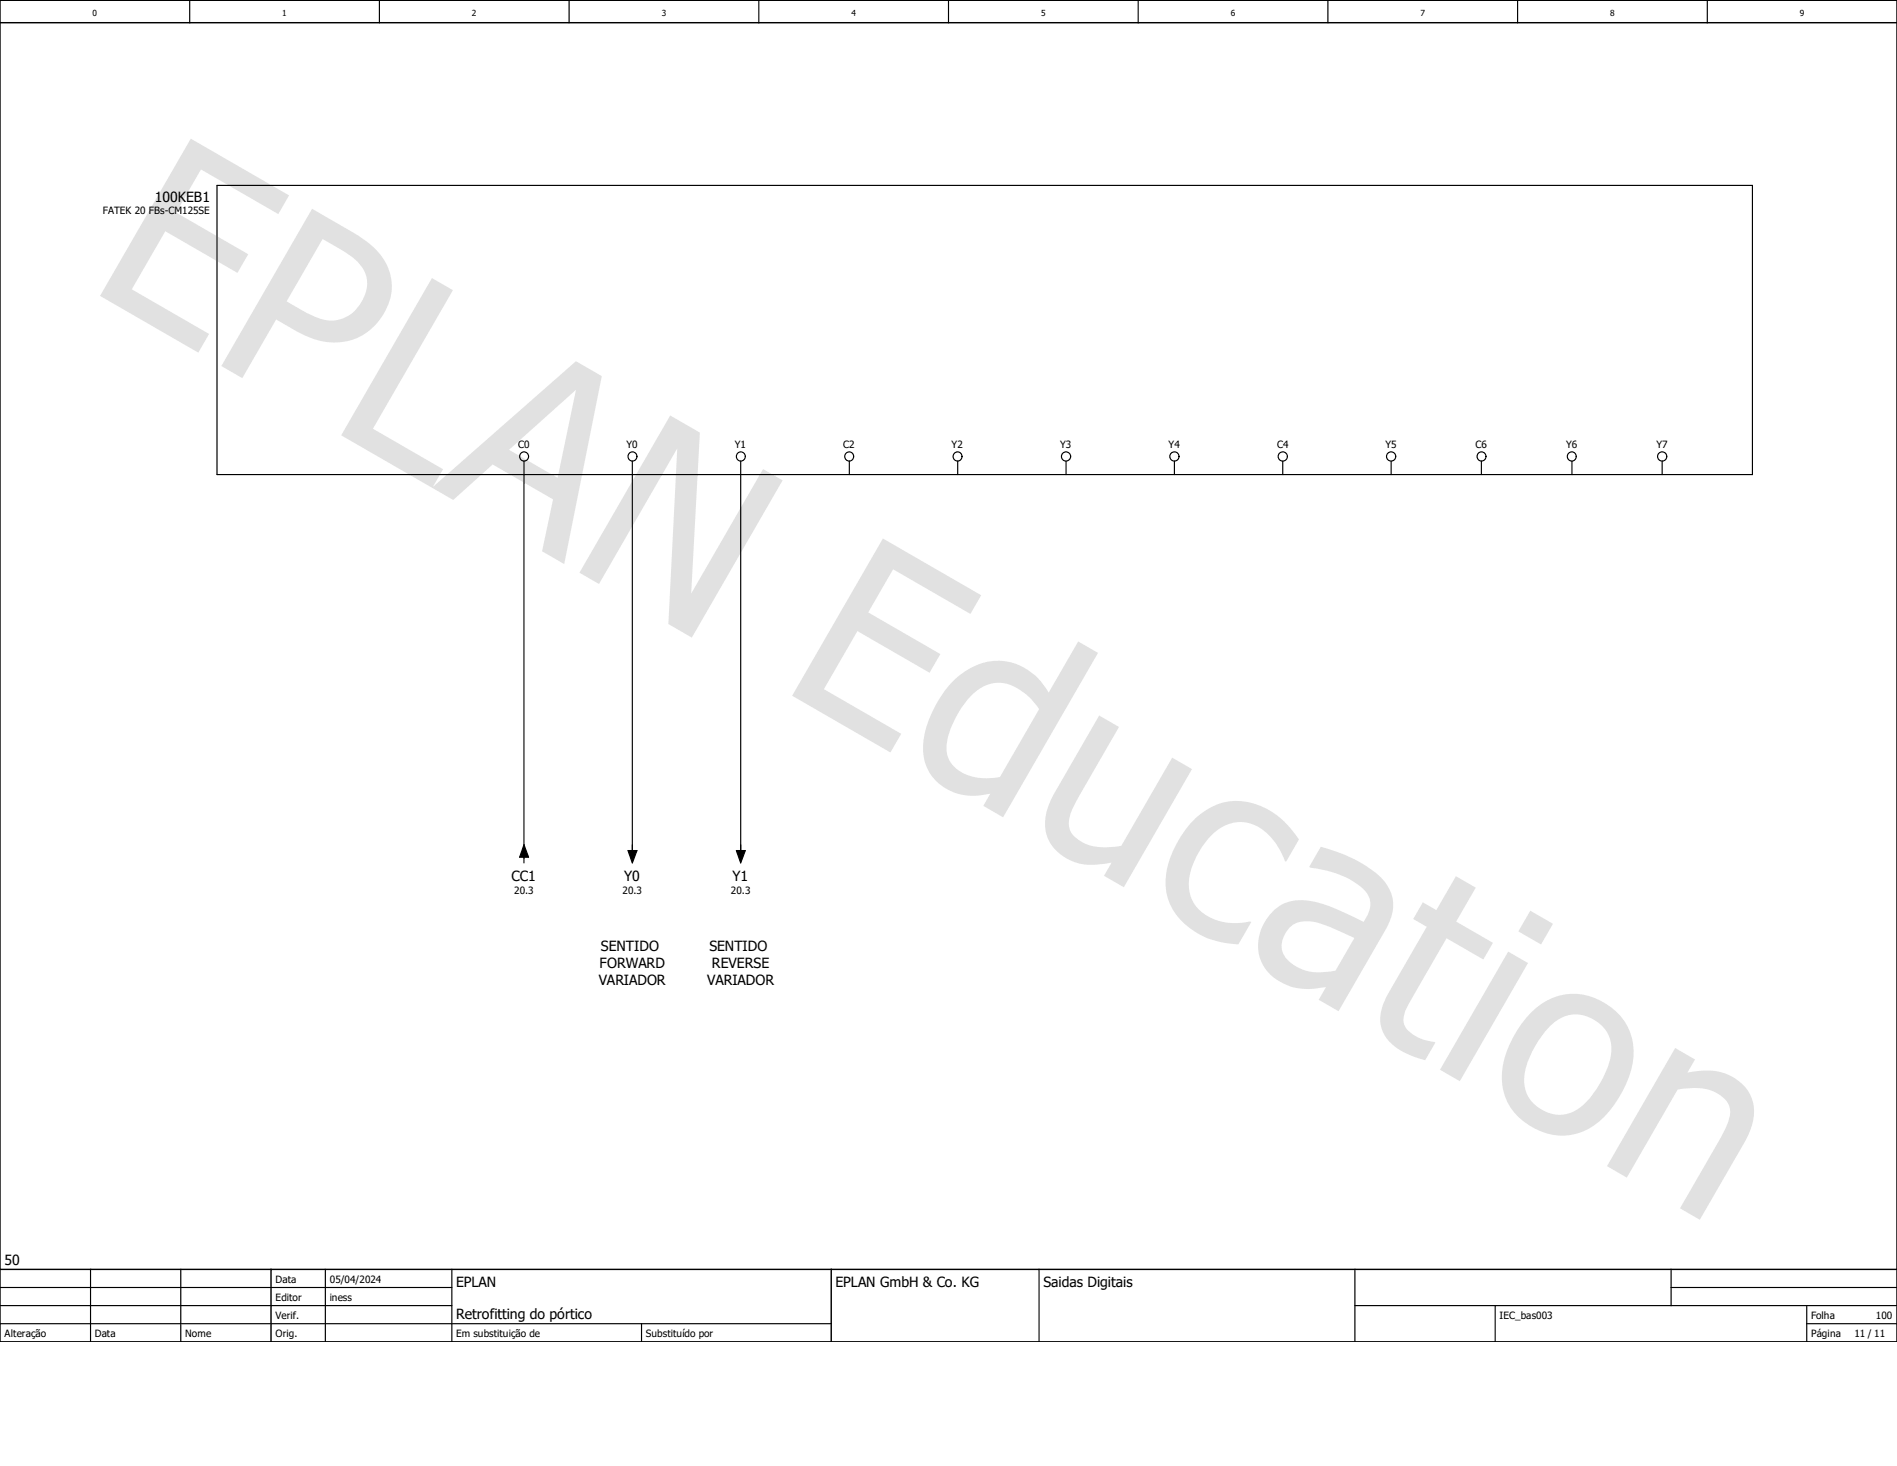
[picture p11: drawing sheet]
<svg xmlns="http://www.w3.org/2000/svg" width="279mm" height="216mm" viewBox="0 0 279 216" stroke-linecap="round" stroke-linejoin="round" font-family="sans-serif">
<path d="M197.7 -.1l-197.7 197.7M0 169.2l40.1 28.4M0 197.5v.1" fill="none" stroke="#fff" stroke-width=".15"/>
<g fill="none" stroke="#000" stroke-width=".17">
<path d="M27.9 0v3.3M55.9 0v3.3M83.8 0v3.3M111.8 0v3.3M139.7 0v3.3M167.6 0v3.3M195.6 0v3.3M223.5 0v3.3M251.5 0v3.3M0 194.9h122.4M0 192.3h66.5M0 189.6h66.5"/>
<path d="M13.3 186.9v10.7M26.6 186.9v10.7M47.9 186.9v10.7M66.5 186.9v10.7M94.5 194.9v2.7M153 186.9v10.7M199.6 192.3h79.8M199.6 186.9v10.7M220.2 192.3v5.3M246.1 189.6h33.3M246.1 186.9v5.4M266.1 194.9h13.3"/>
<path d="M266.1 192.3v5.3"/>
</g>
<path d="M0 3.3h279.4M0 0h279.4v197.6h-279.4zM0 186.9h279.4M39.9 186.9v10.7M122.4 186.9v10.7" fill="none" stroke="#000" stroke-width=".21"/>
<path d="M28.1 20.4l14.5 8.4-1.6 2.7-11.4-6.5-3.7 6.3 10.7 6.1-1.6 2.8-10.7-6.1-4.9 8.5 11.4 6.6-1.6 2.7-14.5-8.3zM46 30.7l5.8 3.4a11.4 11.4 0 0 1 5.4 5.5 7.7 7.7 0 0 1-1.6 8 8.5 8.5 0 0 1-10.3 2l-1.3-.7-3.3-1.8-5 8.6-3.1-1.8zM47.5 35.2l-5.3 9.2 2.1 1.2a8.2 8.2 0 0 0 5.2 1.6 5.7 5.7 0 0 0 4.5-6.4 6.7 6.7 0 0 0-3.5-3.9zM63.6 41l3.1 1.7-11.8 20.4 10.4 6-1.6 2.8-13.5-7.8zM63.6 71.8l21.2-18.6 3.8 2.2-5.5 27.7-3.3-1.9 1.7-7.7-8.9-5.1-5.8 5.2zM75 66.2l7.1 4.2 2.7-13zM98.7 61.2l4.4 2.5-1.3 23.7 10.6-18.3 2.9 1.6-13.4 23.2-3.5-2 1.4-25.9-11.6 20-2.9-1.7zM130 79.3l14.5 8.4-1.6 2.7-11.4-6.6-3.6 6.4 10.6 6.1-1.6 2.8-10.6-6.2-5 8.6 11.4 6.6-1.6 2.7-14.4-8.3zM140.5 100.2a8.7 8.7 0 0 1 9.3-2.4 9.2 9.2 0 0 1 4.7 4.2l4.3-7.5 2.9 1.7-14 24.2-2.9-1.7 1.1-1.8a8.2 8.2 0 0 1-8.2-2.1 7.4 7.4 0 0 1-1.4-7.3 17.5 17.5 0 0 1 4.2-7.3zM143.1 102.4a13 13 0 0 0-3.7 7.9 4.5 4.5 0 0 0 3.9 4.1 9.8 9.8 0 0 0 4 0l5.8-10a8.8 8.8 0 0 0-5.3-3.8 5.5 5.5 0 0 0-4.7 1.8zM161.9 105.4l2.9 1.7-5.7 9.9a8.7 8.7 0 0 0-1.7 4.6 3.8 3.8 0 0 0 2.8 2.8 10.2 10.2 0 0 0 5 .2l7.4-13 3 1.7-10.1 17.4-2.9-1.7 1.1-2a9.6 9.6 0 0 1-6.1-.3 5.9 5.9 0 0 1-3.3-7.8l1.1-2.2zM175.6 121a8.8 8.8 0 0 1 11.8-1.4 13.8 13.8 0 0 1 3.9 4l-1.9 3.3-.1-.1a9.3 9.3 0 0 0-4.5-5.3 5.7 5.7 0 0 0-6.8 2 11.2 11.2 0 0 0-2.9 6.9 5.7 5.7 0 0 0 4.8 5.3 9.6 9.6 0 0 0 4.2 0l.2 .1-1.9 3.3a11.5 11.5 0 0 1-9.9-5.6 9.5 9.5 0 0 1 .4-8.4l1.5-2.6zM190 136.5a3.4 3.4 0 0 0-.4 4.8 7 7 0 0 0 6.6 1.7l.5-.1 2.8-4.8-2.3-1a10.8 10.8 0 0 0-5.4-1.4 2.87 2.87 0 0 0-1.8 .8zM194.5 124.7a20.1 20.1 0 0 1 9 4.7 5.7 5.7 0 0 1 .8 7.1l-7.2 12.4-2.9-1.7 1.1-1.8a9.3 9.3 0 0 1-7.4-1.2 6.2 6.2 0 0 1-1.3-8.9 6 6 0 0 1 6.8-2.5 33.6 33.6 0 0 1 7.4 3 4 4 0 0 0 .9-3.6 6.6 6.6 0 0 0-3.2-2.9 16.6 16.6 0 0 0-5.5-1.5l-.2-.1zM209.6 132.9l2 1.1 2.8-5 3 1.7-2.9 5 5.4 3.2-1.4 2.4-5.4-3.1-4.8 8.3a9.7 9.7 0 0 0-1.6 3.6 2.79 2.79 0 0 0 1.9 2.5 10.2 10.2 0 0 0 2.8 .9l-1.5 2.6-1.1-.3a9 9 0 0 1-4.9-3.4 5.2 5.2 0 0 1 0-4.8l.7-1.5 5.5-9.6-2-1.2zM222.1 140.1l3 1.7-10.1 17.4-2.9-1.7zM225.4 134.1l3.3 1.9-1.7 3.1-3.4-1.9zM225.6 149.1a8.6 8.6 0 0 1 12-.5 8.5 8.5 0 0 1 2.4 9.9 14.8 14.8 0 0 1-5.9 7.7 8.4 8.4 0 0 1-9.3-.7 8.3 8.3 0 0 1-3.2-9.5 16.6 16.6 0 0 1 4-6.9zM228.1 151.3a14.1 14.1 0 0 0-3.6 7.1 5.2 5.2 0 0 0 3.2 5.3 5.2 5.2 0 0 0 6-1.4 14.5 14.5 0 0 0 3.6-7.2 5.2 5.2 0 0 0-6.4-5.6 5.9 5.9 0 0 0-2.8 1.8zM246.7 154.3l3 1.7-1.2 2a8.9 8.9 0 0 1 7.4 1.1 5.8 5.8 0 0 1 2 6.9l-1 2.4-6.5 11.2-3-1.6 5.7-9.9a10.8 10.8 0 0 0 1.7-4.3 3.1 3.1 0 0 0-2-2.8 8.8 8.8 0 0 0-5.7-.5l-7.5 12.9-2.9-1.7z" fill="#e1e1e1"/>
<g fill="none" stroke="#000" stroke-width=".17">
<path d="M32 27.3h226.1v42.6h-226.1zM77.2 67.9v59.2M93.1 67.9v57.9M109.1 67.9v57.9M125.1 67.9v2M141.1 67.9v2M157 67.9v2M173 67.9v2M188.9 67.9v2M204.9 67.9v2M218.2 67.9v2M231.5 67.9v2"/>
<path d="M244.8 67.9v2M77.2 124.4l.7 1.8h-1.4zM92.5 125.3h1.3l-.7 1.8zM108.5 125.3h1.3l-.7 1.8z"/>
<circle cx="77.2" cy="67.2" r=".67"/>
<circle cx="93.1" cy="67.2" r=".67"/>
<circle cx="109.1" cy="67.2" r=".67"/>
<circle cx="125.1" cy="67.2" r=".66"/>
<circle cx="141" cy="67.2" r=".66"/>
<circle cx="157" cy="67.2" r=".68"/>
<circle cx="173" cy="67.2" r=".68"/>
<circle cx="188.9" cy="67.2" r=".68"/>
<circle cx="204.9" cy="67.2" r=".68"/>
<circle cx="218.2" cy="67.2" r=".67"/>
<circle cx="231.5" cy="67.2" r=".66"/>
<circle cx="244.8" cy="67.2" r=".68"/>
</g>
<path d="M77.2 124.4l.7 1.8h-1.4zM92.5 125.3h1.3l-.7 1.8zM108.5 125.3h1.3l-.7 1.8z" fill="#000"/>
<g font-size="2.1">
<text x="22.8" y="29.7">100KEB1</text>
<text x="75.4" y="129.8">CC1</text>
<text x="91.9" y="129.8">Y0</text>
<text x="107.9" y="129.8">Y1</text>
<text x="88.3" y="142.5">FORWARD</text>
<text x="88.5" y="140">SENTIDO</text>
<text x="104.5" y="140">SENTIDO</text>
<text x="104.9" y="142.5">REVERSE</text>
<text x="88.2" y="145">VARIADOR</text>
<text x="104.1" y="145">VARIADOR</text>
<text x=".7" y="186.3">50</text>
<text x="67.2" y="189.6">EPLAN</text>
<text x="123.1" y="189.6">EPLAN GmbH &amp; Co. KG</text>
<text x="153.7" y="189.6">Saidas Digitais</text>
<text x="67.2" y="194.3">Retrofitting do pórtico</text>
</g>
<g font-size="1.5">
<text x="15.2" y="31.6">FATEK 20 FBs-CM125SE</text>
<text x="76.3" y="65.9">C0</text>
<text x="92.3" y="65.9">Y0</text>
<text x="108.2" y="65.9">Y1</text>
<text x="124.2" y="65.9">C2</text>
<text x="140.2" y="65.9">Y2</text>
<text x="156.2" y="65.9">Y3</text>
<text x="172.1" y="65.9">Y4</text>
<text x="188.1" y="65.9">C4</text>
<text x="204" y="65.9">Y5</text>
<text x="217.3" y="65.9">C6</text>
<text x="230.7" y="65.9">Y6</text>
<text x="244" y="65.9">Y7</text>
<text x="75.7" y="131.7">20.3</text>
<text x="91.7" y="131.7">20.3</text>
<text x="107.7" y="131.7">20.3</text>
<text x="40.6" y="191.6">Editor</text>
<text x="40.6" y="188.9">Data</text>
<text x="48.6" y="191.6">iness</text>
<text x="48.6" y="188.9">05/04/2024</text>
<text x=".7" y="196.9">Alteração</text>
<text x="14" y="196.9">Data</text>
<text x="27.3" y="196.9">Nome</text>
<text x="40.6" y="196.9">Orig.</text>
<text x="40.6" y="194.3">Verif.</text>
<text x="67.2" y="196.9">Em substituição de</text>
<text x="95.1" y="196.9">Substituído por</text>
<text x="220.8" y="194.3">IEC_bas003</text>
<text x="266.7" y="194.3">Folha</text>
<text x="266.7" y="196.9">Página</text>
<text x="273.1" y="196.9">11 / 11</text>
<text x="276.3" y="194.3">100</text>
</g>
<g font-size="1.2">
<text x="13.6" y="2.4">0</text>
<text x="41.6" y="2.4">1</text>
<text x="69.5" y="2.4">2</text>
<text x="97.5" y="2.4">3</text>
<text x="125.4" y="2.4">4</text>
<text x="153.3" y="2.4">5</text>
<text x="181.3" y="2.4">6</text>
<text x="209.2" y="2.4">7</text>
<text x="237.2" y="2.4">8</text>
<text x="265.1" y="2.4">9</text>
</g>
</svg>
